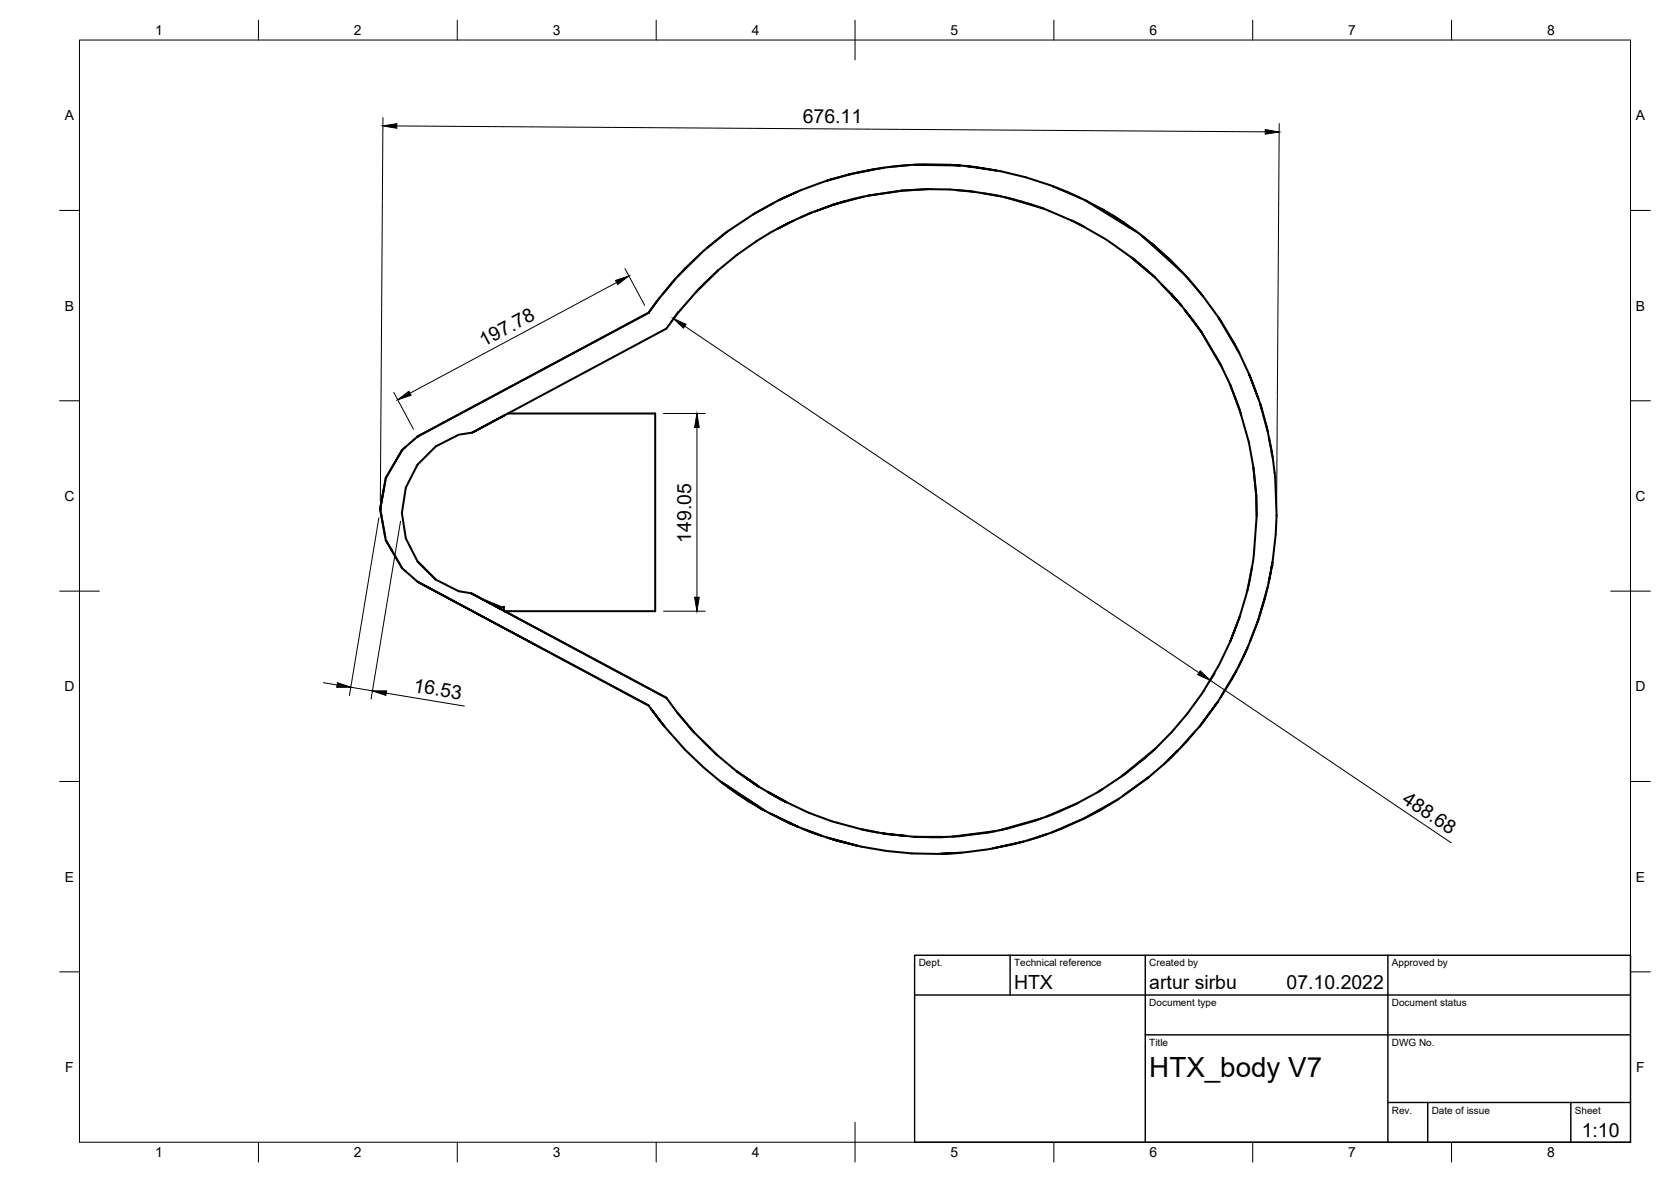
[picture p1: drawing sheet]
<svg xmlns="http://www.w3.org/2000/svg" width="420mm" height="297mm" viewBox="0 0 420 297" stroke-linecap="round" stroke-linejoin="round" font-family="sans-serif">
<!-- layer: Visible -->
<g fill="#000">
<circle cx="105" cy="109.7" r=".25"/>
<circle cx="95.6" cy="127.9" r=".25"/>
<circle cx="319.8" cy="142.1" r=".25"/>
<circle cx="187.6" cy="195.5" r=".25"/>
</g>
<g fill="none" stroke="#000" stroke-width=".51">
<path d="M182.9 58.2l-5.1 4.1M194.4 51.1l-5.1 2.8M195.3 57.6a76.6 76.6 0 0 0-14.7 10.4M195.7 50.4l4.8-2.2zM195.7 50.4a94.9 94.9 0 0 0-12.8 7.8M204.1 53.4l-2.8 1.2M204.9 53.1a65.2 65.2 0 0 0-9.6 4.5l4.3-2.2M204.9 53.1l4.9-1.7zM207.6 45.5l-7.1 2.7M209.8 51.4l2.8-.9-3.3 1M217.1 49.4l-7.3 2M219.8 42.5l-6.3 1.3-5.9 1.7 6.5-1.8"/>
<path d="M222.3 42.1l-8.8 1.7M226.8 47.9a85.1 85.1 0 0 1 18.3 .3M226.8 47.9a85.2 85.2 0 0 0-14.2 2.6M226.8 47.9l-8.6 1.3M228.7 41.5l-5.2 .5M229.9 41.4l-1.2 .1a84.5 84.5 0 0 0-13.5 2M229.9 41.4l2.6-.1 9 .3zM233.7 47.5l-6.9 .4M240.4 47.8a80.7 80.7 0 0 1 45 17.5M241.5 41.6l1.2 .1M242.7 41.7l7.8 1.1zM247.4 48.6l4.4 .8"/>
<path d="M250.5 42.8a79.4 79.4 0 0 1 14.3 4M252.7 49.6l9.7 2.8M264.8 46.8l8 3.5M264.8 46.8l7.2 3.1M269.4 55.4l3.2 1.6M272.8 50.3l12 7.3M272.8 50.3l4.3 2.2M279.8 54.2l-2.7-1.7 7.7 5.1M284.8 57.6l.4 .3M285.2 57.9l-5.4-3.7 5.9 4M285.2 57.9l.5 .3M285.7 58.2l1.4 1.1"/>
<path d="M163.1 78.6l-58.1 31.1M165.8 75l-2.7 3.6M169.9 70l-4.1 5-2.7 3.6M176.1 63.8l-5.6 5.6M177.8 62.3l-5.5 5.2-3.3 3.5-2.4 3M180.6 68a81.6 81.6 0 0 0-13 14.6l-48.9 26.1 8.1-4.3M180.6 68l-5.7 5.5M284.5 64.7l5.9 5M284.9 65l3.7 3.2M286.9 66.6l3.5 3.1M288.5 60.3l-1.4-1 10.4 9.4M288.5 60.3l1 .8"/>
<path d="M288.5 60.3l7.4 6.7M290.4 69.7l4.2 4.2M292.1 71.5l5.1 5.4M293.8 64.9l-4.3-3.8 6.4 5.9M293.8 64.9a88.5 88.5 0 0 1 8.7 9.5M293.8 64.9l.9 .9M294.8 74.4l2.2 2.3M295.9 67l1.6 1.7M296.1 75.7l-1.5-1.8 3.3 4M297.5 68.7l5 5.7M302.5 74.4l3.9 5.4M307.1 92.1l-5-8.6-4.2-5.6a89.6 89.6 0 0 1 11.4 18.8"/>
<path d="M309.3 96.7a82.6 82.6 0 0 1 6.7 33.3 84.4 84.4 0 0 1-1.8 16.1l-.6 2.3a84.2 84.2 0 0 1-4.3 12.8l2.4-6.4M309.3 96.7l2.7 7.2M311.6 88.7l-5.2-8.9a81.8 81.8 0 0 1 7.7 14.2M314.1 94l2.3 6.2zM100.6 114l-.4 .7M101.1 113.1l-4.1 7M101.1 113.1l-.3 .5M101.3 112.9l-.2 .2M101.9 112.4l-.4 .4M104 110.5l-.1 .1M104.3 110.3h-.1M105 109.7l-3.9 3.4"/>
<path d="M118.7 108.7l-3.4 .5-5.7 3-4.6 4.6-3 5.7-1 6.4 1 6.4 3 5.8 4.6 4.6M127.7 103.9h37v49.7h-37.8M315.2 117.5l.7 6.9 .1 5.3M316.4 100.2l.4 1.2M318.8 108.6l-2-7.2a75.4 75.4 0 0 1 3 12.3M319 109.9l.8 3.8M319.8 113.7a84.1 84.1 0 0 1-.8 32.8l1-5.2M319.8 113.7l.2 1.2M95.6 127.9l1.3 7.2M95.6 127.9v.1M95.9 129.6v.1M96.5 123.2l-.9 4.7"/>
<path d="M97 120.3l-1.4 7.6M97 120.1l-1.4 7.8 1.4 7.8M97 135.7l1.4 2.5M97 135.7l4.1 7.1M98.4 138.2l2.7 4.6M98.4 138.2h.1M101.1 142.8l3.9 3.4M101.9 143.5l.1 .1M105 141.1l4.6 4.6M105 146.2l58.1 31.1zM105 146.2h.1M109.6 145.7l5.7 2.9 3.2 .5"/>
<path d="M121.4 150.7l4.9 2 .4-.2v1M126.9 153.6l-8.4-4.5 49.1 26.3M126.9 153.6l40.7 21.8M314.8 142.7l-1.2 5.7M316.2 156.3l-2.5 6.5M316.2 156.3l.2-.6-2.1 5.5M318.1 150.1l-1.7 5.6M318.1 150.1l-1.9 6.2M318.7 147.6l-1.9 6.9M319 146.5l-.9 3.6M163.1 177.3l.5 .7M163.6 178l3.6 4.7z"/>
<path d="M167.6 175.4a81.3 81.3 0 0 0 17.6 18.4M170.2 179l4.4 5.1M306.2 176.3l-4.6 6.2zM306.9 175.3l4-6.7-4.7 7.7M309.3 161.2a82.1 82.1 0 0 1-18.9 27M311.4 167.5l2.3-4.7-2.8 5.8M167.2 182.7a86.1 86.1 0 0 0 18.6 17M176.7 186.1l3.5 3.6M181.1 196.3l.4 .3M181.5 196.6l4.3 3.1M181.5 196.6l2.8 1.9M182 197l.5 .3"/>
<path d="M182.5 197.3l9.9 6.5M182.5 197.3l3 2M184.3 198.5l2.4 1.7M184.3 198.5l7.7 5 1.7 .9M185.2 193.8a80.3 80.3 0 0 0 42.7 16.3l-5.9-.7M185.2 193.8l5.6 3.9-4.2-2.9M185.2 193.8l1.4 1M185.6 199.5l1.8 1M185.8 199.7l2.6 1.8M185.9 199.7l1.8 1.3M185.9 199.7v.1M185.9 199.7l.8 .5"/>
<path d="M187.5 195.4l3.1 2.2M193 199l4.8 2.6M193.7 199.4l3.7 2M194.2 199.7l2.9 1.6M277.2 198.3l-6.5 3.7M277.2 198.3l-1.2 .8M282.5 199.9l6.4-4.6a119.4 119.4 0 0 1-11.8 8.1M290.4 188.2a96.5 96.5 0 0 1-13.2 10.1M290.4 188.2l-8.6 7M292.8 191.9l3.3-3.3-3.3 3.3-3.9 3.4M300.5 183.8l-3.6 4M301.6 182.5l-5.5 6.1"/>
<path d="M186.7 200.2l5 3.2M187.4 200.5l1.4 1M187.4 200.5l4.3 2.9M187.7 201l2.5 1.4M187.7 201l.7 .5M188.4 201.5l2.8 1.6M190.2 202.4l1.1 .8M190.2 202.4l1 .7M191.2 203.1l.3 .2M191.7 203.4l.2 .1M193.7 204.4l7 3.4zM195.6 205.4l.7 .3"/>
<path d="M196.3 205.7l3.1 1.5M197.3 206.2l1.3 .7M197.8 206.5l1.1 .5M199.4 207.2l.3 .2M200.7 207.8l6.1 2.3-5-1.8M202.9 208.7l2.5 .9-2.2-.8M203.8 209l1 .4M205.4 209.6l.2 .1M206.8 210.1l5.8 1.7M207.9 210.4l7.6 2.1-2.9-.7M208.9 210.8l2 .5M209.3 210.9l3.3 .9"/>
<path d="M209.8 211l.6 .2M210.1 211.1l.8 .3M210.4 211.2a85.6 85.6 0 0 0 26.2 3.4M210.4 211.2l2.2 .6M210.9 211.3v.1M216.3 208.3l4.5 .9M227.9 210.1l1.9 .2M229.8 210.3h8.3M249.6 213.2l-1.1 .2a81.1 81.1 0 0 1-11.9 1.2l5.2-.3M250.2 208.9l-10.8 1.4M258.4 211.2l5-1.6a79 79 0 0 1-13.8 3.6l7.7-1.7M261.8 205.7l-10.4 2.9"/>
<path d="M264.5 209.2l-1.1 .4M270.7 202a81.7 81.7 0 0 1-40.9 8.3M270.7 202l-7.6 3.2M272.8 205.6l-8.3 3.6M277.1 203.4l-4.3 2.1M277.1 203.4l-4.3 2.2M281.2 200.8l-7.6 4.3"/>
</g>
<!-- layer: Border -->
<g fill="none" stroke="#000" stroke-width=".25">
<path d="M20 10.1h390v276.9h-390zM65 5.1v5M115 5.1v5M165 5.1v5M215 5.1v10M265 5.1v5M315 5.1v5M365 5.1v5M15 52.9h5M410 52.9h5M15 100.7h5M410 100.7h5"/>
<path d="M15 148.6h10M405 148.6h10M15 196.4h5M410 196.4h5M15 244.2h5M410 244.2h5M65 287v5M115 287v5M165 287v5M215 282.1v9.9M265 287v5M315 287v5"/>
<path d="M365 287v5"/>
</g>
<!-- layer: TitleBlock -->
<path d="M230 240.1h180v46.9h-180zM230 250h180M254 240.1v9.9M288 240.1v46.9M349 240.1v46.9M288 260.1h122M349 277.1h61M359 277.1v9.9M395 277.1v9.9" fill="none" stroke="#000" stroke-width=".36"/>
<!-- layer: Dimensions -->
<g fill="none" stroke="#000" stroke-width=".25">
<path d="M96.3 29.5l-.7 96.4M99.8 31.7l218.3 1.4M321.6 31.1l-.6 96.4M155 71l-51.9 27.8M157.1 67.5l5 9.2M170.5 78.3l-1.8 2.5M99 98.6l5 9.3M172.2 82l129.3 87.1M166.8 103.9h10.5M175.2 107.4v42.7M95.3 130.1l-7.4 44.7M100.7 131l-7.4 44.7"/>
<path d="M166.8 153.6h10.5M81.3 171.6l3.5 .5M88.2 172.7l5.4 .9M97.1 174.2l19.7 3.2M304.4 171l60.5 40.8M305.5 169.3l-1.7 2.5"/>
</g>
<path d="M96.3 31.6l3.5-.5v1.1zM318.1 32.6l3.5 .6-3.5 .5zM154.8 70.5l3.3-1.2-2.8 2.2zM100 100.5l2.8-2.2 .6 1zM169.3 80l3.2 1.5-.6 1zM175.2 103.9l.6 3.5h-1.2zM174.6 150.1h1.2l-.6 3.5zM84.9 171.6l3.3 1.1h-3.5zM93.6 173.6h3.6l-.2 1.2zM301.8 168.6l2.6 2.4-3.3-1.4z" fill="#000" stroke="#000" stroke-width=".25"/>
<text font-size="7" x="289" y="270.6">HTX_body V7</text>
<g font-size="4.9">
<text x="201.8" y="30.9">676.11</text>
<text x="121.6" y="87.2" transform="rotate(-28 121.6 87.2)">197.78</text>
<text x="173.8" y="136.4" transform="rotate(-90 173.8 136.4)">149.05</text>
<text x="103.8" y="173.8" transform="rotate(9 103.8 173.8)">16.53</text>
<text x="352.3" y="201.6" transform="rotate(34 352.3 201.6)">488.68</text>
<text x="255" y="248.5">HTX</text>
<text x="289" y="248.5">artur sirbu</text>
<text x="323.5" y="248.5">07.10.2022</text>
<text x="397.7" y="285.7">1:10</text>
</g>
<g font-size="3.5">
<text x="39" y="8.8">1</text>
<text x="89" y="8.8">2</text>
<text x="139" y="8.8">3</text>
<text x="189" y="8.8">4</text>
<text x="239" y="8.8">5</text>
<text x="289" y="8.8">6</text>
<text x="339" y="8.8">7</text>
<text x="389" y="8.8">8</text>
<text x="16.3" y="30.2">A</text>
<text x="411.3" y="30.2">A</text>
<text x="16.3" y="78">B</text>
<text x="411.3" y="78">B</text>
<text x="16.2" y="125.9">C</text>
<text x="411.2" y="125.9">C</text>
<text x="16.2" y="173.7">D</text>
<text x="411.2" y="173.7">D</text>
<text x="16.3" y="221.6">E</text>
<text x="411.3" y="221.6">E</text>
<text x="16.4" y="269.4">F</text>
<text x="411.4" y="269.4">F</text>
<text x="39" y="290.8">1</text>
<text x="89" y="290.8">2</text>
<text x="139" y="290.8">3</text>
<text x="189" y="290.8">4</text>
<text x="239" y="290.8">5</text>
<text x="289" y="290.8">6</text>
<text x="339" y="290.8">7</text>
<text x="389" y="290.8">8</text>
</g>
<g font-size="2.5">
<text x="231" y="242.9">Dept.</text>
<text x="255" y="242.9">Technical reference</text>
<text x="289" y="242.9">Created by</text>
<text x="350" y="242.9">Approved by</text>
<text x="289" y="252.8">Document type</text>
<text x="350" y="252.8">Document status</text>
<text x="289" y="262.9">Title</text>
<text x="350" y="262.9">DWG No.</text>
<text x="350" y="279.9">Rev.</text>
<text x="360" y="279.9">Date of issue</text>
<text x="396" y="279.9">Sheet</text>
</g>
</svg>
